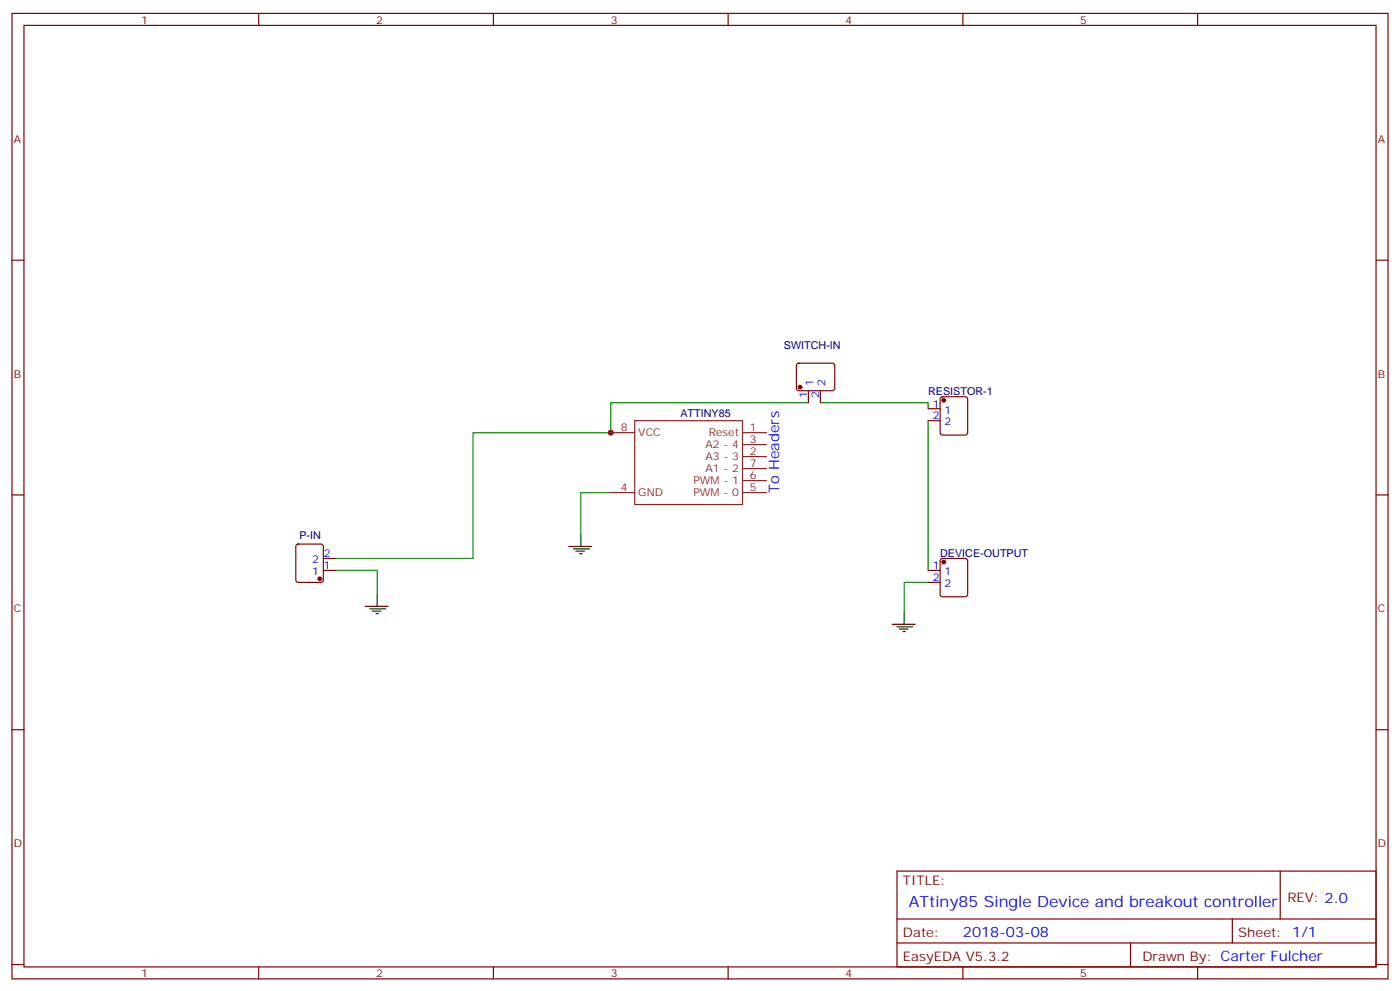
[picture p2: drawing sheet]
<svg xmlns="http://www.w3.org/2000/svg" width="412mm" height="292mm" viewBox="0 0 412 292" stroke-linecap="round" stroke-linejoin="round" font-family="sans-serif">
<g fill="none" stroke="#870000" stroke-width=".35">
<path d="M3.5 4h405.4v284.3h-405.4zM7.1 7.5h398.2v277.3h-398.2zM76.2 4v3.5M145.3 4v3.5M214.5 4v3.5M283.6 4v3.5M352.8 4v3.5M3.5 76.6h3.6M405.3 76.6h3.6M3.5 145.8h3.6M405.3 145.8h3.6M3.5 214.9h3.6"/>
<path d="M405.3 214.9h3.6M264.2 256.5h141.1v28.3h-141.1zM377.1 256.5v14.2M264.2 270.7h141.1M264.2 277.7h141.1M333 277.7v7.1M363 270.7v7M3.5 284.1h3.6M76.2 284.8v3.5M145.3 284.8v3.5M214.5 284.8v3.5M283.6 284.8v3.5"/>
<path d="M352.8 284.8v3.5M405.3 284.1h3.6"/>
</g>
<path d="M171.1 157.4v3.5M107.6 178.6h6.7M109 179.3h4.6M109.7 180h2.5M111.1 175v3.6M167.6 160.9h6.7M169 161.6h4.6M169.7 162.3h2.5M170.7 163.1h.7M110.8 180.7h.7" fill="none" stroke="#000" stroke-width=".35"/>
<path d="M238.1 118.6h-58.2v8.8h-40.6v37.1h-40.5M179.9 145.1h-8.8v12.3M98.8 168h12.3v7" fill="none" stroke="#008700" stroke-width=".35"/>
<circle cx="179.9" cy="127.4" r=".88" fill="#c00"/>
<path d="M241.7 118.6h31.7v1.8M273.4 123.9v44.1M273.4 171.5h-7.1v8.8" fill="none" stroke="#008700" stroke-width=".35"/>
<path d="M262.8 183.9h6.7M264.2 184.6h4.6M264.9 185.3h2.5M266 186h.7M266.3 180.3v3.6" fill="none" stroke="#000" stroke-width=".35"/>
<path d="M179.9 127.4h7.1M187 123.9h31.7v24.7h-31.7zM218.7 138h7.1M218.7 134.5h7.1M218.7 131h7.1M218.7 127.4h7.1M179.9 145.1h7.1M218.7 145.1h7.1M218.7 141.5h7.1" fill="none" stroke="#8c2424" stroke-width=".35"/>
<path d="M234.8 107.2l.5-.2h9.9l.5 .2 .2 .5-.1 6.9-.6 .5-10.2-.1-.4-.6v-6.7zM238.1 115.1v3.5M241.7 115.1v3.5M277.2 117l.4-.2h6.7l.5 .2 .2 .5v9.9l-.2 .5-.5 .2h-6.7l-.5-.2-.2-.5v-9.9zM273.4 120.4h3.5M273.4 123.9h3.5M87.4 160.4l.4-.2h6.7l.5 .2 .2 .5v9.9l-.2 .5-.5 .2h-6.7l-.5-.2-.2-.5v-9.9zM95.2 168h3.6M95.2 164.5h3.6M273.4 168h3.5M273.4 171.5h3.5M277.2 164.7l.4-.2h6.7l.5 .2 .2 .5v9.8l-.2 .5-.5 .3h-6.7l-.5-.3-.2-.5v-9.8z" fill="none" stroke="#870000" stroke-width=".35"/>
<g fill="#870000" stroke="#870000" stroke-width=".35">
<circle cx="278" cy="117.9" r=".53"/>
<circle cx="278" cy="165.5" r=".53"/>
<circle cx="235.7" cy="114" r=".53"/>
<circle cx="94.2" cy="170.5" r=".53"/>
</g>
<text font-size="4.6" fill="#00f" x="267.8" y="267.1">ATtiny85 Single Device and breakout controller</text>
<g font-size="4.2" fill="#00f">
<text x="229.5" y="145.1" transform="rotate(-90 229.5 145.1)">To Headers</text>
<text x="283.6" y="275.9">2018-03-08</text>
</g>
<g font-size="3.9" fill="#800">
<text x="266" y="260.8">TITLE:</text>
<text x="379.2" y="265.7">REV: 2.0</text>
<text x="266" y="275.9">Date:</text>
<text x="364.8" y="275.9">Sheet: 1/1</text>
<text x="266" y="283">EasyEDA V5.3.2</text>
<text x="336.5" y="283">Draw</text>
<text x="346.7" y="283">n By: Carter Fulcher</text>
</g>
<g font-size="3.2" fill="#800">
<text x="41.6" y="6.9">1</text>
<text x="110.8" y="6.9">2</text>
<text x="179.9" y="6.9">3</text>
<text x="249.1" y="6.9">4</text>
<text x="318.2" y="6.9">5</text>
<text x="4.1" y="42.1">A</text>
<text x="405.9" y="42.1">A</text>
<text x="4.1" y="111.2">B</text>
<text x="405.9" y="111.2">B</text>
<text x="4.1" y="180.3">C</text>
<text x="405.9" y="180.3">C</text>
<text x="4.1" y="249.5">D</text>
<text x="405.9" y="249.5">D</text>
<text x="41.6" y="287.8">1</text>
<text x="110.8" y="287.8">2</text>
<text x="179.9" y="287.8">3</text>
<text x="249.1" y="287.8">4</text>
<text x="318.2" y="287.8">5</text>
</g>
<g font-size="3.2" fill="#000080">
<text x="230.9" y="102.7">SWITCH-IN</text>
<text x="273.4" y="116.3">RESISTOR-1</text>
<text x="200.4" y="122.8">ATTINY85</text>
<text x="88.2" y="158.7">P-IN</text>
<text x="276.9" y="163.9">DEVICE-OUTPUT</text>
</g>
<g font-size="3.2" fill="#00f">
<text x="239.5" y="113.8" transform="rotate(-90 239.5 113.8)">1</text>
<text x="243.1" y="113.8" transform="rotate(-90 243.1 113.8)">2</text>
<text x="237.8" y="117.3" transform="rotate(-90 237.8 117.3)">1</text>
<text x="241.3" y="117.3" transform="rotate(-90 241.3 117.3)">2</text>
<text x="274.7" y="120">1</text>
<text x="274.7" y="123.5">2</text>
<text x="278.2" y="121.8">1</text>
<text x="278.2" y="125.3">2</text>
<text x="91.9" y="165.9">2</text>
<text x="95.4" y="167.6">1</text>
<text x="95.4" y="164.1">2</text>
<text x="274.7" y="167.6">1</text>
<text x="91.9" y="169.4">1</text>
<text x="274.7" y="171.2">2</text>
<text x="278.2" y="169.4">1</text>
<text x="278.2" y="172.9">2</text>
</g>
<g font-size="3.2" fill="#8d2323">
<text x="182.8" y="127.1">8</text>
<text x="188" y="128.5">VCC</text>
<text x="208.8" y="128.5">Reset</text>
<text x="220.8" y="130.6">3</text>
<text x="220.8" y="127.1">1</text>
<text x="207.8" y="135.5">A3 - 3</text>
<text x="207.8" y="132">A2 - 4</text>
<text x="220.8" y="137.7">7</text>
<text x="220.8" y="134.1">2</text>
<text x="204.3" y="142.6">PWM - 1</text>
<text x="207.8" y="139.1">A1 - 2</text>
<text x="220.8" y="141.2">6</text>
<text x="182.8" y="144.7">4</text>
<text x="188" y="146.1">GND</text>
<text x="204.3" y="146.1">PWM - 0</text>
<text x="220.8" y="144.7">5</text>
</g>
</svg>
